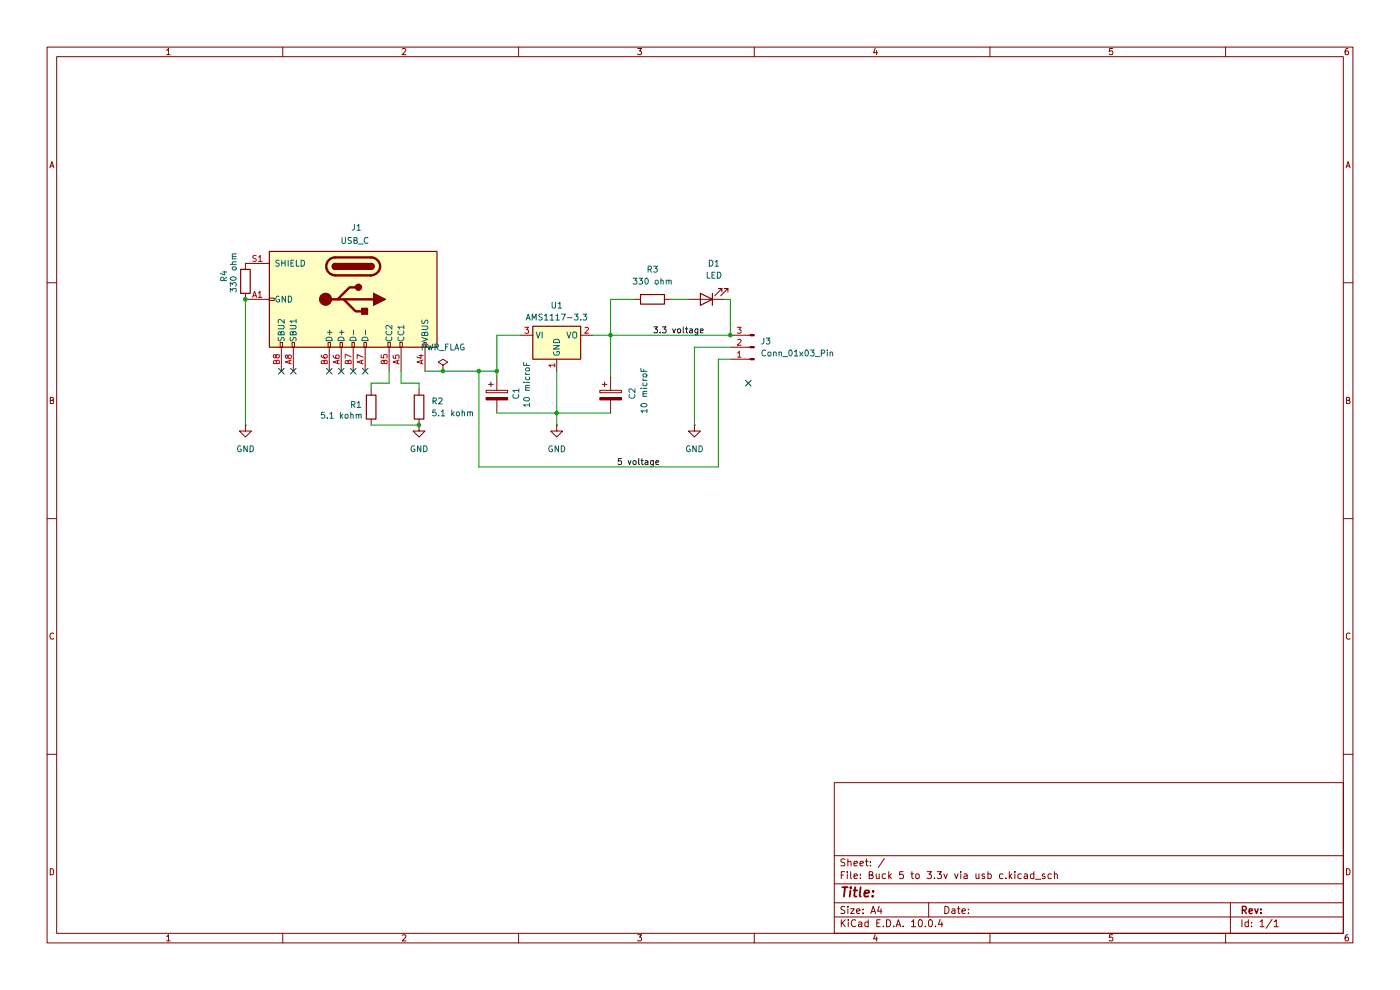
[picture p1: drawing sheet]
(kicad_sch
 (version 20260306)
 (generator "eeschema")
 (generator_version "10.0")
 (paper "A4")
 (lib_symbols
  (symbol "Connector:Conn_01x03_Pin"
   (pin_names
    (offset 1.016) (hide yes)) (exclude_from_sim no) (in_bom yes) (on_board yes)
   (in_pos_files yes)
   (duplicate_pin_numbers_are_jumpers no)
   (property "Reference" "J" (at 0 5.08 0) (show_name no) (do_not_autoplace no) (effects (font (size 1.27 1.27))))
   (property "Value" "Conn_01x03_Pin" (at 0 -5.08 0) (show_name no) (do_not_autoplace no) (effects (font (size 1.27 1.27))))
   (property "Footprint" "" (at 0 0 0) (show_name no) (do_not_autoplace no) (hide yes) (effects (font (size 1.27 1.27))))
   (property "Datasheet" "" (at 0 0 0) (show_name no) (do_not_autoplace no) (hide yes) (effects (font (size 1.27 1.27))))
   (property "Description" "Generic connector, single row, 01x03, script generated" (at 0 0 0) (show_name no) (do_not_autoplace no) (hide yes) (effects (font (size 1.27 1.27))))
   (property "ki_locked" "" (at 0 0 0) (show_name no) (do_not_autoplace no) (effects (font (size 1.27 1.27))))
   (symbol "Conn_01x03_Pin_1_1"
    (rectangle (start 0.8636 2.667) (end 0 2.413) (stroke (width 0.1524) (type default)) (fill (type outline)))
    (rectangle (start 0.8636 0.127) (end 0 -0.127) (stroke (width 0.1524) (type default)) (fill (type outline)))
    (rectangle (start 0.8636 -2.413) (end 0 -2.667) (stroke (width 0.1524) (type default)) (fill (type outline)))
    (polyline (pts (xy 1.27 2.54) (xy 0.8636 2.54)) (stroke (width 0.1524) (type default)) (fill (type none)))
    (polyline (pts (xy 1.27 0) (xy 0.8636 0)) (stroke (width 0.1524) (type default)) (fill (type none)))
    (polyline (pts (xy 1.27 -2.54) (xy 0.8636 -2.54)) (stroke (width 0.1524) (type default)) (fill (type none)))
    (pin passive line (at 5.08 2.54 180) (length 3.81) (name "Pin_1" (effects (font (size 1.27 1.27)))) (number "1" (effects (font (size 1.27 1.27)))))
    (pin passive line (at 5.08 0 180) (length 3.81) (name "Pin_2" (effects (font (size 1.27 1.27)))) (number "2" (effects (font (size 1.27 1.27)))))
    (pin passive line (at 5.08 -2.54 180) (length 3.81) (name "Pin_3" (effects (font (size 1.27 1.27)))) (number "3" (effects (font (size 1.27 1.27))))))
   (embedded_fonts no))
  (symbol "Connector:USB_C_Receptacle_USB2.0_16P"
   (pin_names
    (offset 1.016)) (exclude_from_sim no) (in_bom yes) (on_board yes)
   (in_pos_files yes)
   (duplicate_pin_numbers_are_jumpers no)
   (property "Reference" "J" (at 0 22.225 0) (show_name no) (do_not_autoplace no) (effects (font (size 1.27 1.27))))
   (property "Value" "USB_C_Receptacle_USB2.0_16P" (at 0 19.685 0) (show_name no) (do_not_autoplace no) (effects (font (size 1.27 1.27))))
   (property "Footprint" "" (at 3.81 0 0) (show_name no) (do_not_autoplace no) (hide yes) (effects (font (size 1.27 1.27))))
   (property "Datasheet" "https://www.usb.org/sites/default/files/documents/usb_type-c.zip" (at 3.81 0 0) (show_name no) (do_not_autoplace no) (hide yes) (effects (font (size 1.27 1.27))))
   (property "Description" "USB 2.0-only 16P Type-C Receptacle connector" (at 0 0 0) (show_name no) (do_not_autoplace no) (hide yes) (effects (font (size 1.27 1.27))))
   (symbol "USB_C_Receptacle_USB2.0_16P_0_0"
    (rectangle (start -0.254 -17.78) (end 0.254 -16.764) (stroke (width 0) (type default)) (fill (type none)))
    (rectangle (start 10.16 15.494) (end 9.144 14.986) (stroke (width 0) (type default)) (fill (type none)))
    (rectangle (start 10.16 10.414) (end 9.144 9.906) (stroke (width 0) (type default)) (fill (type none)))
    (rectangle (start 10.16 7.874) (end 9.144 7.366) (stroke (width 0) (type default)) (fill (type none)))
    (rectangle (start 10.16 2.794) (end 9.144 2.286) (stroke (width 0) (type default)) (fill (type none)))
    (rectangle (start 10.16 0.254) (end 9.144 -0.254) (stroke (width 0) (type default)) (fill (type none)))
    (rectangle (start 10.16 -2.286) (end 9.144 -2.794) (stroke (width 0) (type default)) (fill (type none)))
    (rectangle (start 10.16 -4.826) (end 9.144 -5.334) (stroke (width 0) (type default)) (fill (type none)))
    (rectangle (start 10.16 -12.446) (end 9.144 -12.954) (stroke (width 0) (type default)) (fill (type none)))
    (rectangle (start 10.16 -14.986) (end 9.144 -15.494) (stroke (width 0) (type default)) (fill (type none))))
   (symbol "USB_C_Receptacle_USB2.0_16P_0_1"
    (rectangle (start -10.16 17.78) (end 10.16 -17.78) (stroke (width 0.254) (type default)) (fill (type background)))
    (polyline (pts (xy -8.89 -3.81) (xy -8.89 3.81)) (stroke (width 0.508) (type default)) (fill (type none)))
    (rectangle (start -7.62 -3.81) (end -6.35 3.81) (stroke (width 0.254) (type default)) (fill (type outline)))
    (arc (start -7.62 3.81) (mid -6.985 4.4423) (end -6.35 3.81) (stroke (width 0.254) (type default)) (fill (type none)))
    (arc (start -7.62 3.81) (mid -6.985 4.4423) (end -6.35 3.81) (stroke (width 0.254) (type default)) (fill (type outline)))
    (arc (start -8.89 3.81) (mid -6.985 5.7067) (end -5.08 3.81) (stroke (width 0.508) (type default)) (fill (type none)))
    (arc (start -5.08 -3.81) (mid -6.985 -5.7067) (end -8.89 -3.81) (stroke (width 0.508) (type default)) (fill (type none)))
    (arc (start -6.35 -3.81) (mid -6.985 -4.4423) (end -7.62 -3.81) (stroke (width 0.254) (type default)) (fill (type none)))
    (arc (start -6.35 -3.81) (mid -6.985 -4.4423) (end -7.62 -3.81) (stroke (width 0.254) (type default)) (fill (type outline)))
    (polyline (pts (xy -5.08 3.81) (xy -5.08 -3.81)) (stroke (width 0.508) (type default)) (fill (type none)))
    (circle (center -2.54 1.143) (radius 0.635) (stroke (width 0.254) (type default)) (fill (type outline)))
    (polyline (pts (xy -1.27 4.318) (xy 0 6.858) (xy 1.27 4.318) (xy -1.27 4.318)) (stroke (width 0.254) (type default)) (fill (type outline)))
    (polyline (pts (xy 0 -2.032) (xy 2.54 0.508) (xy 2.54 1.778)) (stroke (width 0.508) (type default)) (fill (type none)))
    (polyline (pts (xy 0 -3.302) (xy -2.54 -0.762) (xy -2.54 0.508)) (stroke (width 0.508) (type default)) (fill (type none)))
    (polyline (pts (xy 0 -5.842) (xy 0 4.318)) (stroke (width 0.508) (type default)) (fill (type none)))
    (circle (center 0 -5.842) (radius 1.27) (stroke (width 0) (type default)) (fill (type outline)))
    (rectangle (start 1.905 1.778) (end 3.175 3.048) (stroke (width 0.254) (type default)) (fill (type outline))))
   (symbol "USB_C_Receptacle_USB2.0_16P_1_1"
    (pin passive line (at 0 -22.86 90) (length 5.08) (name "GND" (effects (font (size 1.27 1.27)))) (number "A1" (effects (font (size 1.27 1.27)))))
    (pin passive line (at 15.24 15.24 180) (length 5.08) (name "VBUS" (effects (font (size 1.27 1.27)))) (number "A4" (effects (font (size 1.27 1.27)))))
    (pin bidirectional line (at 15.24 10.16 180) (length 5.08) (name "CC1" (effects (font (size 1.27 1.27)))) (number "A5" (effects (font (size 1.27 1.27)))))
    (pin bidirectional line (at 15.24 -2.54 180) (length 5.08) (name "D+" (effects (font (size 1.27 1.27)))) (number "A6" (effects (font (size 1.27 1.27)))))
    (pin bidirectional line (at 15.24 2.54 180) (length 5.08) (name "D-" (effects (font (size 1.27 1.27)))) (number "A7" (effects (font (size 1.27 1.27)))))
    (pin bidirectional line (at 15.24 -12.7 180) (length 5.08) (name "SBU1" (effects (font (size 1.27 1.27)))) (number "A8" (effects (font (size 1.27 1.27)))))
    (pin passive line (at 15.24 15.24 180) (length 5.08) (hide yes) (name "VBUS" (effects (font (size 1.27 1.27)))) (number "A9" (effects (font (size 1.27 1.27)))))
    (pin passive line (at 0 -22.86 90) (length 5.08) (hide yes) (name "GND" (effects (font (size 1.27 1.27)))) (number "A12" (effects (font (size 1.27 1.27)))))
    (pin passive line (at 0 -22.86 90) (length 5.08) (hide yes) (name "GND" (effects (font (size 1.27 1.27)))) (number "B1" (effects (font (size 1.27 1.27)))))
    (pin passive line (at 15.24 15.24 180) (length 5.08) (hide yes) (name "VBUS" (effects (font (size 1.27 1.27)))) (number "B4" (effects (font (size 1.27 1.27)))))
    (pin bidirectional line (at 15.24 7.62 180) (length 5.08) (name "CC2" (effects (font (size 1.27 1.27)))) (number "B5" (effects (font (size 1.27 1.27)))))
    (pin bidirectional line (at 15.24 -5.08 180) (length 5.08) (name "D+" (effects (font (size 1.27 1.27)))) (number "B6" (effects (font (size 1.27 1.27)))))
    (pin bidirectional line (at 15.24 0 180) (length 5.08) (name "D-" (effects (font (size 1.27 1.27)))) (number "B7" (effects (font (size 1.27 1.27)))))
    (pin bidirectional line (at 15.24 -15.24 180) (length 5.08) (name "SBU2" (effects (font (size 1.27 1.27)))) (number "B8" (effects (font (size 1.27 1.27)))))
    (pin passive line (at 15.24 15.24 180) (length 5.08) (hide yes) (name "VBUS" (effects (font (size 1.27 1.27)))) (number "B9" (effects (font (size 1.27 1.27)))))
    (pin passive line (at 0 -22.86 90) (length 5.08) (hide yes) (name "GND" (effects (font (size 1.27 1.27)))) (number "B12" (effects (font (size 1.27 1.27)))))
    (pin passive line (at -7.62 -22.86 90) (length 5.08) (name "SHIELD" (effects (font (size 1.27 1.27)))) (number "S1" (effects (font (size 1.27 1.27))))))
   (embedded_fonts no))
  (symbol "Device:C_Polarized"
   (pin_numbers (hide yes))
   (pin_names
    (offset 0.254)) (exclude_from_sim no) (in_bom yes) (on_board yes)
   (in_pos_files yes)
   (duplicate_pin_numbers_are_jumpers no)
   (property "Reference" "C" (at 0.635 2.54 0) (show_name no) (do_not_autoplace no) (effects (font (size 1.27 1.27)) (justify left)))
   (property "Value" "C_Polarized" (at 0.635 -2.54 0) (show_name no) (do_not_autoplace no) (effects (font (size 1.27 1.27)) (justify left)))
   (property "Footprint" "" (at 0.9652 -3.81 0) (show_name no) (do_not_autoplace no) (hide yes) (effects (font (size 1.27 1.27))))
   (property "Datasheet" "" (at 0 0 0) (show_name no) (do_not_autoplace no) (hide yes) (effects (font (size 1.27 1.27))))
   (property "Description" "Polarized capacitor" (at 0 0 0) (show_name no) (do_not_autoplace no) (hide yes) (effects (font (size 1.27 1.27))))
   (symbol "C_Polarized_0_1"
    (rectangle (start -2.286 0.508) (end 2.286 1.016) (stroke (width 0) (type default)) (fill (type none)))
    (polyline (pts (xy -1.778 2.286) (xy -0.762 2.286)) (stroke (width 0) (type default)) (fill (type none)))
    (polyline (pts (xy -1.27 2.794) (xy -1.27 1.778)) (stroke (width 0) (type default)) (fill (type none)))
    (rectangle (start 2.286 -0.508) (end -2.286 -1.016) (stroke (width 0) (type default)) (fill (type outline))))
   (symbol "C_Polarized_1_1"
    (pin passive line (at 0 3.81 270) (length 2.794) (name "" (effects (font (size 1.27 1.27)))) (number "1" (effects (font (size 1.27 1.27)))))
    (pin passive line (at 0 -3.81 90) (length 2.794) (name "" (effects (font (size 1.27 1.27)))) (number "2" (effects (font (size 1.27 1.27))))))
   (embedded_fonts no))
  (symbol "Device:LED"
   (pin_numbers (hide yes))
   (pin_names
    (offset 1.016) (hide yes)) (exclude_from_sim no) (in_bom yes) (on_board yes)
   (in_pos_files yes)
   (duplicate_pin_numbers_are_jumpers no)
   (property "Reference" "D" (at 0 2.54 0) (show_name no) (do_not_autoplace no) (effects (font (size 1.27 1.27))))
   (property "Value" "LED" (at 0 -2.54 0) (show_name no) (do_not_autoplace no) (effects (font (size 1.27 1.27))))
   (property "Footprint" "" (at 0 0 0) (show_name no) (do_not_autoplace no) (hide yes) (effects (font (size 1.27 1.27))))
   (property "Datasheet" "" (at 0 0 0) (show_name no) (do_not_autoplace no) (hide yes) (effects (font (size 1.27 1.27))))
   (property "Description" "Light emitting diode" (at 0 0 0) (show_name no) (do_not_autoplace no) (hide yes) (effects (font (size 1.27 1.27))))
   (property "Sim.Pins" "1=K 2=A" (at 0 0 0) (show_name no) (do_not_autoplace no) (hide yes) (effects (font (size 1.27 1.27))))
   (symbol "LED_0_1"
    (polyline (pts (xy -3.048 -0.762) (xy -4.572 -2.286) (xy -3.81 -2.286) (xy -4.572 -2.286) (xy -4.572 -1.524)) (stroke (width 0) (type default)) (fill (type none)))
    (polyline (pts (xy -1.778 -0.762) (xy -3.302 -2.286) (xy -2.54 -2.286) (xy -3.302 -2.286) (xy -3.302 -1.524)) (stroke (width 0) (type default)) (fill (type none)))
    (polyline (pts (xy -1.27 0) (xy 1.27 0)) (stroke (width 0) (type default)) (fill (type none)))
    (polyline (pts (xy -1.27 -1.27) (xy -1.27 1.27)) (stroke (width 0.254) (type default)) (fill (type none)))
    (polyline (pts (xy 1.27 -1.27) (xy 1.27 1.27) (xy -1.27 0) (xy 1.27 -1.27)) (stroke (width 0.254) (type default)) (fill (type none))))
   (symbol "LED_1_1"
    (pin passive line (at -3.81 0 0) (length 2.54) (name "K" (effects (font (size 1.27 1.27)))) (number "1" (effects (font (size 1.27 1.27)))))
    (pin passive line (at 3.81 0 180) (length 2.54) (name "A" (effects (font (size 1.27 1.27)))) (number "2" (effects (font (size 1.27 1.27))))))
   (embedded_fonts no))
  (symbol "Device:R"
   (pin_numbers (hide yes))
   (pin_names
    (offset 0)) (exclude_from_sim no) (in_bom yes) (on_board yes)
   (in_pos_files yes)
   (duplicate_pin_numbers_are_jumpers no)
   (property "Reference" "R" (at 2.032 0 90) (show_name no) (do_not_autoplace no) (effects (font (size 1.27 1.27))))
   (property "Value" "R" (at 0 0 90) (show_name no) (do_not_autoplace no) (effects (font (size 1.27 1.27))))
   (property "Footprint" "" (at -1.778 0 90) (show_name no) (do_not_autoplace no) (hide yes) (effects (font (size 1.27 1.27))))
   (property "Datasheet" "" (at 0 0 0) (show_name no) (do_not_autoplace no) (hide yes) (effects (font (size 1.27 1.27))))
   (property "Description" "Resistor" (at 0 0 0) (show_name no) (do_not_autoplace no) (hide yes) (effects (font (size 1.27 1.27))))
   (symbol "R_0_1"
    (rectangle (start -1.016 -2.54) (end 1.016 2.54) (stroke (width 0.254) (type default)) (fill (type none))))
   (symbol "R_1_1"
    (pin passive line (at 0 3.81 270) (length 1.27) (name "" (effects (font (size 1.27 1.27)))) (number "1" (effects (font (size 1.27 1.27)))))
    (pin passive line (at 0 -3.81 90) (length 1.27) (name "" (effects (font (size 1.27 1.27)))) (number "2" (effects (font (size 1.27 1.27))))))
   (embedded_fonts no))
  (symbol "Regulator_Linear:AMS1117-3.3" (exclude_from_sim no) (in_bom yes) (on_board yes)
   (in_pos_files yes)
   (duplicate_pin_numbers_are_jumpers no)
   (property "Reference" "U" (at -3.81 3.175 0) (show_name no) (do_not_autoplace no) (effects (font (size 1.27 1.27))))
   (property "Value" "AMS1117-3.3" (at 0 3.175 0) (show_name no) (do_not_autoplace no) (effects (font (size 1.27 1.27)) (justify left)))
   (property "Footprint" "Package_TO_SOT_SMD:SOT-223-3_TabPin2" (at 0 5.08 0) (show_name no) (do_not_autoplace no) (hide yes) (effects (font (size 1.27 1.27))))
   (property "Datasheet" "http://www.advanced-monolithic.com/pdf/ds1117.pdf" (at 2.54 -6.35 0) (show_name no) (do_not_autoplace no) (hide yes) (effects (font (size 1.27 1.27))))
   (property "Description" "1A Low Dropout regulator, positive, 3.3V fixed output, SOT-223" (at 0 0 0) (show_name no) (do_not_autoplace no) (hide yes) (effects (font (size 1.27 1.27))))
   (symbol "AMS1117-3.3_0_1"
    (rectangle (start -5.08 -5.08) (end 5.08 1.905) (stroke (width 0.254) (type default)) (fill (type background))))
   (symbol "AMS1117-3.3_1_1"
    (pin power_in line (at 0 -7.62 90) (length 2.54) (name "GND" (effects (font (size 1.27 1.27)))) (number "1" (effects (font (size 1.27 1.27)))))
    (pin power_out line (at 7.62 0 180) (length 2.54) (name "VO" (effects (font (size 1.27 1.27)))) (number "2" (effects (font (size 1.27 1.27)))))
    (pin power_in line (at -7.62 0 0) (length 2.54) (name "VI" (effects (font (size 1.27 1.27)))) (number "3" (effects (font (size 1.27 1.27))))))
   (embedded_fonts no))
  (symbol "power:GND"
   (power global)
   (pin_numbers (hide yes))
   (pin_names
    (offset 0) (hide yes)) (exclude_from_sim no) (in_bom yes) (on_board yes)
   (in_pos_files yes)
   (duplicate_pin_numbers_are_jumpers no)
   (property "Reference" "#PWR" (at 0 -6.35 0) (show_name no) (do_not_autoplace no) (hide yes) (effects (font (size 1.27 1.27))))
   (property "Value" "GND" (at 0 -3.81 0) (show_name no) (do_not_autoplace no) (effects (font (size 1.27 1.27))))
   (property "Footprint" "" (at 0 0 0) (show_name no) (do_not_autoplace no) (hide yes) (effects (font (size 1.27 1.27))))
   (property "Datasheet" "" (at 0 0 0) (show_name no) (do_not_autoplace no) (hide yes) (effects (font (size 1.27 1.27))))
   (property "Description" "Power symbol creates a global label with name \"GND\" , ground" (at 0 0 0) (show_name no) (do_not_autoplace no) (hide yes) (effects (font (size 1.27 1.27))))
   (symbol "GND_0_1"
    (polyline (pts (xy 0 0) (xy 0 -1.27) (xy 1.27 -1.27) (xy 0 -2.54) (xy -1.27 -1.27) (xy 0 -1.27)) (stroke (width 0) (type default)) (fill (type none))))
   (symbol "GND_1_1"
    (pin power_in line (at 0 0 270) (length 0) (name "" (effects (font (size 1.27 1.27)))) (number "1" (effects (font (size 1.27 1.27))))))
   (embedded_fonts no))
  (symbol "power:PWR_FLAG"
   (power global)
   (pin_numbers (hide yes))
   (pin_names
    (offset 0) (hide yes)) (exclude_from_sim no) (in_bom yes) (on_board yes)
   (in_pos_files yes)
   (duplicate_pin_numbers_are_jumpers no)
   (property "Reference" "#FLG" (at 0 1.905 0) (show_name no) (do_not_autoplace no) (hide yes) (effects (font (size 1.27 1.27))))
   (property "Value" "PWR_FLAG" (at 0 3.81 0) (show_name no) (do_not_autoplace no) (effects (font (size 1.27 1.27))))
   (property "Footprint" "" (at 0 0 0) (show_name no) (do_not_autoplace no) (hide yes) (effects (font (size 1.27 1.27))))
   (property "Datasheet" "" (at 0 0 0) (show_name no) (do_not_autoplace no) (hide yes) (effects (font (size 1.27 1.27))))
   (property "Description" "Special symbol for telling ERC where power comes from" (at 0 0 0) (show_name no) (do_not_autoplace no) (hide yes) (effects (font (size 1.27 1.27))))
   (symbol "PWR_FLAG_0_0"
    (pin power_out line (at 0 0 90) (length 0) (name "" (effects (font (size 1.27 1.27)))) (number "1" (effects (font (size 1.27 1.27))))))
   (symbol "PWR_FLAG_0_1"
    (polyline (pts (xy 0 0) (xy 0 1.27) (xy -1.016 1.905) (xy 0 2.54) (xy 1.016 1.905) (xy 0 1.27)) (stroke (width 0) (type default)) (fill (type none))))
   (embedded_fonts no)))
 (junction
  (at 154.94 71.12)
  (diameter 0)
  (color 0 0 0 0))
 (junction
  (at 52.07 63.5)
  (diameter 0)
  (color 0 0 0 0))
 (junction
  (at 129.54 71.12)
  (diameter 0)
  (color 0 0 0 0))
 (junction
  (at 101.6 78.74)
  (diameter 0)
  (color 0 0 0 0))
 (junction
  (at 118.11 87.63)
  (diameter 0)
  (color 0 0 0 0))
 (junction
  (at 93.98 78.74)
  (diameter 0)
  (color 0 0 0 0))
 (junction
  (at 88.9 90.17)
  (diameter 0)
  (color 0 0 0 0))
 (junction
  (at 105.41 78.74)
  (diameter 0)
  (color 0 0 0 0))
 (no_connect
  (at 74.93 78.74))
 (no_connect
  (at 72.39 78.74))
 (no_connect
  (at 59.69 78.74))
 (no_connect
  (at 69.85 78.74))
 (no_connect
  (at 77.47 78.74))
 (no_connect
  (at 62.23 78.74))
 (no_connect
  (at 158.75 81.28))
 (wire
  (pts (xy 101.6 78.74) (xy 105.41 78.74))
  (stroke (width 0) (type default)))
 (wire
  (pts (xy 85.09 81.28) (xy 85.09 78.74))
  (stroke (width 0) (type default)))
 (wire
  (pts (xy 88.9 81.28) (xy 88.9 82.55))
  (stroke (width 0) (type default)))
 (wire
  (pts (xy 90.17 78.74) (xy 93.98 78.74))
  (stroke (width 0) (type default)))
 (wire
  (pts (xy 152.4 76.2) (xy 154.94 76.2))
  (stroke (width 0) (type default)))
 (wire
  (pts (xy 78.74 90.17) (xy 88.9 90.17))
  (stroke (width 0) (type default)))
 (wire
  (pts (xy 147.32 73.66) (xy 154.94 73.66))
  (stroke (width 0) (type default)))
 (wire
  (pts (xy 152.4 76.2) (xy 152.4 99.06))
  (stroke (width 0) (type default)))
 (wire
  (pts (xy 88.9 81.28) (xy 85.09 81.28))
  (stroke (width 0) (type default)))
 (wire
  (pts (xy 154.94 63.5) (xy 153.67 63.5))
  (stroke (width 0) (type default)))
 (wire
  (pts (xy 129.54 71.12) (xy 154.94 71.12))
  (stroke (width 0) (type default)))
 (wire
  (pts (xy 154.94 63.5) (xy 154.94 71.12))
  (stroke (width 0) (type default)))
 (wire
  (pts (xy 101.6 78.74) (xy 101.6 99.06))
  (stroke (width 0) (type default)))
 (wire
  (pts (xy 93.98 78.74) (xy 101.6 78.74))
  (stroke (width 0) (type default)))
 (wire
  (pts (xy 118.11 87.63) (xy 118.11 90.17))
  (stroke (width 0) (type default)))
 (wire
  (pts (xy 142.24 63.5) (xy 146.05 63.5))
  (stroke (width 0) (type default)))
 (wire
  (pts (xy 105.41 71.12) (xy 105.41 78.74))
  (stroke (width 0) (type default)))
 (wire
  (pts (xy 118.11 78.74) (xy 118.11 87.63))
  (stroke (width 0) (type default)))
 (wire
  (pts (xy 105.41 71.12) (xy 110.49 71.12))
  (stroke (width 0) (type default)))
 (wire
  (pts (xy 118.11 87.63) (xy 129.54 87.63))
  (stroke (width 0) (type default)))
 (wire
  (pts (xy 78.74 81.28) (xy 78.74 82.55))
  (stroke (width 0) (type default)))
 (wire
  (pts (xy 129.54 63.5) (xy 129.54 71.12))
  (stroke (width 0) (type default)))
 (wire
  (pts (xy 105.41 78.74) (xy 105.41 80.01))
  (stroke (width 0) (type default)))
 (wire
  (pts (xy 147.32 73.66) (xy 147.32 90.17))
  (stroke (width 0) (type default)))
 (wire
  (pts (xy 105.41 87.63) (xy 118.11 87.63))
  (stroke (width 0) (type default)))
 (wire
  (pts (xy 78.74 81.28) (xy 82.55 81.28))
  (stroke (width 0) (type default)))
 (wire
  (pts (xy 52.07 63.5) (xy 52.07 90.17))
  (stroke (width 0) (type default)))
 (wire
  (pts (xy 129.54 63.5) (xy 134.62 63.5))
  (stroke (width 0) (type default)))
 (wire
  (pts (xy 129.54 71.12) (xy 125.73 71.12))
  (stroke (width 0) (type default)))
 (wire
  (pts (xy 82.55 81.28) (xy 82.55 78.74))
  (stroke (width 0) (type default)))
 (wire
  (pts (xy 129.54 71.12) (xy 129.54 80.01))
  (stroke (width 0) (type default)))
 (wire
  (pts (xy 101.6 99.06) (xy 152.4 99.06))
  (stroke (width 0) (type default)))
 (label "5 voltage"
  (at 130.81 99.06 0)
  (effects (font (size 1.27 1.27)) (justify left bottom)))
 (label "3.3 voltage"
  (at 138.43 71.12 0)
  (effects (font (size 1.27 1.27)) (justify left bottom)))
 (symbol
  (lib_id "power:GND")
  (at 88.9 90.17 0)
  (unit 1)
  (body_style 1)
  (exclude_from_sim no)
  (in_bom yes)
  (on_board yes)
  (in_pos_files yes)
  (dnp no)
  (fields_autoplaced yes)
  (property "Reference" "#PWR02" (at 88.9 96.52 0) (hide yes) (show_name no) (do_not_autoplace no) (effects (font (size 1.27 1.27))))
  (property "Value" "GND" (at 88.9 95.25 0) (show_name no) (do_not_autoplace no) (effects (font (size 1.27 1.27))))
  (property "Footprint" "" (at 88.9 90.17 0) (hide yes) (show_name no) (do_not_autoplace no) (effects (font (size 1.27 1.27))))
  (property "Datasheet" "" (at 88.9 90.17 0) (hide yes) (show_name no) (do_not_autoplace no) (effects (font (size 1.27 1.27))))
  (property "Description" "Power symbol creates a global label with name \"GND\" , ground" (at 88.9 90.17 0) (hide yes) (show_name no) (do_not_autoplace no) (effects (font (size 1.27 1.27))))
  (pin "1"))
 (symbol
  (lib_id "power:GND")
  (at 118.11 90.17 0)
  (unit 1)
  (body_style 1)
  (exclude_from_sim no)
  (in_bom yes)
  (on_board yes)
  (in_pos_files yes)
  (dnp no)
  (fields_autoplaced yes)
  (property "Reference" "#PWR04" (at 118.11 96.52 0) (hide yes) (show_name no) (do_not_autoplace no) (effects (font (size 1.27 1.27))))
  (property "Value" "GND" (at 118.11 95.25 0) (show_name no) (do_not_autoplace no) (effects (font (size 1.27 1.27))))
  (property "Footprint" "" (at 118.11 90.17 0) (hide yes) (show_name no) (do_not_autoplace no) (effects (font (size 1.27 1.27))))
  (property "Datasheet" "" (at 118.11 90.17 0) (hide yes) (show_name no) (do_not_autoplace no) (effects (font (size 1.27 1.27))))
  (property "Description" "Power symbol creates a global label with name \"GND\" , ground" (at 118.11 90.17 0) (hide yes) (show_name no) (do_not_autoplace no) (effects (font (size 1.27 1.27))))
  (pin "1"))
 (symbol
  (lib_id "power:GND")
  (at 52.07 90.17 0)
  (unit 1)
  (body_style 1)
  (exclude_from_sim no)
  (in_bom yes)
  (on_board yes)
  (in_pos_files yes)
  (dnp no)
  (fields_autoplaced yes)
  (property "Reference" "#PWR03" (at 52.07 96.52 0) (hide yes) (show_name no) (do_not_autoplace no) (effects (font (size 1.27 1.27))))
  (property "Value" "GND" (at 52.07 95.25 0) (show_name no) (do_not_autoplace no) (effects (font (size 1.27 1.27))))
  (property "Footprint" "" (at 52.07 90.17 0) (hide yes) (show_name no) (do_not_autoplace no) (effects (font (size 1.27 1.27))))
  (property "Datasheet" "" (at 52.07 90.17 0) (hide yes) (show_name no) (do_not_autoplace no) (effects (font (size 1.27 1.27))))
  (property "Description" "Power symbol creates a global label with name \"GND\" , ground" (at 52.07 90.17 0) (hide yes) (show_name no) (do_not_autoplace no) (effects (font (size 1.27 1.27))))
  (pin "1"))
 (symbol
  (lib_id "Device:R")
  (at 52.07 59.69 0)
  (unit 1)
  (body_style 1)
  (exclude_from_sim no)
  (in_bom yes)
  (on_board yes)
  (in_pos_files yes)
  (dnp no)
  (property "Reference" "R4" (at 47.498 59.944 90) (show_name no) (do_not_autoplace no) (effects (font (size 1.27 1.27)) (justify left)))
  (property "Value" "330 ohm" (at 49.53 62.23 90) (show_name no) (do_not_autoplace no) (effects (font (size 1.27 1.27)) (justify left)))
  (property "Footprint" "Resistor_SMD:R_0805_2012Metric" (at 50.292 59.69 90) (hide yes) (show_name no) (do_not_autoplace no) (effects (font (size 1.27 1.27))))
  (property "Datasheet" "" (at 52.07 59.69 0) (hide yes) (show_name no) (do_not_autoplace no) (effects (font (size 1.27 1.27))))
  (property "Description" "Resistor" (at 52.07 59.69 0) (hide yes) (show_name no) (do_not_autoplace no) (effects (font (size 1.27 1.27))))
  (pin "1")
  (pin "2"))
 (symbol
  (lib_id "Device:C_Polarized")
  (at 105.41 83.82 0)
  (unit 1)
  (body_style 1)
  (exclude_from_sim no)
  (in_bom yes)
  (on_board yes)
  (in_pos_files yes)
  (dnp no)
  (property "Reference" "C1" (at 109.474 84.836 90) (show_name no) (do_not_autoplace no) (effects (font (size 1.27 1.27)) (justify left)))
  (property "Value" "10 microF" (at 111.76 86.614 90) (show_name no) (do_not_autoplace no) (effects (font (size 1.27 1.27)) (justify left)))
  (property "Footprint" "Capacitor_SMD:C_1206_3216Metric" (at 106.3752 87.63 0) (hide yes) (show_name no) (do_not_autoplace no) (effects (font (size 1.27 1.27))))
  (property "Datasheet" "" (at 105.41 83.82 0) (hide yes) (show_name no) (do_not_autoplace no) (effects (font (size 1.27 1.27))))
  (property "Description" "Polarized capacitor" (at 105.41 83.82 0) (hide yes) (show_name no) (do_not_autoplace no) (effects (font (size 1.27 1.27))))
  (pin "2")
  (pin "1"))
 (symbol
  (lib_id "Connector:Conn_01x03_Pin")
  (at 160.02 73.66 180)
  (unit 1)
  (body_style 1)
  (exclude_from_sim no)
  (in_bom yes)
  (on_board yes)
  (in_pos_files yes)
  (dnp no)
  (fields_autoplaced yes)
  (property "Reference" "J3" (at 161.29 72.3899 0) (show_name no) (do_not_autoplace no) (effects (font (size 1.27 1.27)) (justify right)))
  (property "Value" "Conn_01x03_Pin" (at 161.29 74.9299 0) (show_name no) (do_not_autoplace no) (effects (font (size 1.27 1.27)) (justify right)))
  (property "Footprint" "Connector_PinHeader_2.54mm:PinHeader_1x03_P2.54mm_Vertical" (at 160.02 73.66 0) (hide yes) (show_name no) (do_not_autoplace no) (effects (font (size 1.27 1.27))))
  (property "Datasheet" "" (at 160.02 73.66 0) (hide yes) (show_name no) (do_not_autoplace no) (effects (font (size 1.27 1.27))))
  (property "Description" "Generic connector, single row, 01x03, script generated" (at 160.02 73.66 0) (hide yes) (show_name no) (do_not_autoplace no) (effects (font (size 1.27 1.27))))
  (pin "1")
  (pin "2")
  (pin "3"))
 (symbol
  (lib_id "power:PWR_FLAG")
  (at 93.98 78.74 0)
  (unit 1)
  (body_style 1)
  (exclude_from_sim no)
  (in_bom yes)
  (on_board yes)
  (in_pos_files yes)
  (dnp no)
  (fields_autoplaced yes)
  (property "Reference" "#FLG01" (at 93.98 76.835 0) (hide yes) (show_name no) (do_not_autoplace no) (effects (font (size 1.27 1.27))))
  (property "Value" "PWR_FLAG" (at 93.98 73.66 0) (show_name no) (do_not_autoplace no) (effects (font (size 1.27 1.27))))
  (property "Footprint" "" (at 93.98 78.74 0) (hide yes) (show_name no) (do_not_autoplace no) (effects (font (size 1.27 1.27))))
  (property "Datasheet" "" (at 93.98 78.74 0) (hide yes) (show_name no) (do_not_autoplace no) (effects (font (size 1.27 1.27))))
  (property "Description" "Special symbol for telling ERC where power comes from" (at 93.98 78.74 0) (hide yes) (show_name no) (do_not_autoplace no) (effects (font (size 1.27 1.27))))
  (pin "1"))
 (symbol
  (lib_id "power:GND")
  (at 147.32 90.17 0)
  (unit 1)
  (body_style 1)
  (exclude_from_sim no)
  (in_bom yes)
  (on_board yes)
  (in_pos_files yes)
  (dnp no)
  (fields_autoplaced yes)
  (property "Reference" "#PWR05" (at 147.32 96.52 0) (hide yes) (show_name no) (do_not_autoplace no) (effects (font (size 1.27 1.27))))
  (property "Value" "GND" (at 147.32 95.25 0) (show_name no) (do_not_autoplace no) (effects (font (size 1.27 1.27))))
  (property "Footprint" "" (at 147.32 90.17 0) (hide yes) (show_name no) (do_not_autoplace no) (effects (font (size 1.27 1.27))))
  (property "Datasheet" "" (at 147.32 90.17 0) (hide yes) (show_name no) (do_not_autoplace no) (effects (font (size 1.27 1.27))))
  (property "Description" "Power symbol creates a global label with name \"GND\" , ground" (at 147.32 90.17 0) (hide yes) (show_name no) (do_not_autoplace no) (effects (font (size 1.27 1.27))))
  (pin "1"))
 (symbol
  (lib_id "Device:R")
  (at 78.74 86.36 0)
  (unit 1)
  (body_style 1)
  (exclude_from_sim no)
  (in_bom yes)
  (on_board yes)
  (in_pos_files yes)
  (dnp no)
  (property "Reference" "R1" (at 74.168 85.852 0) (show_name no) (do_not_autoplace no) (effects (font (size 1.27 1.27)) (justify left)))
  (property "Value" "5.1 kohm" (at 67.818 88.138 0) (show_name no) (do_not_autoplace no) (effects (font (size 1.27 1.27)) (justify left)))
  (property "Footprint" "Resistor_SMD:R_0805_2012Metric" (at 76.962 86.36 90) (hide yes) (show_name no) (do_not_autoplace no) (effects (font (size 1.27 1.27))))
  (property "Datasheet" "" (at 78.74 86.36 0) (hide yes) (show_name no) (do_not_autoplace no) (effects (font (size 1.27 1.27))))
  (property "Description" "Resistor" (at 78.74 86.36 0) (hide yes) (show_name no) (do_not_autoplace no) (effects (font (size 1.27 1.27))))
  (pin "2")
  (pin "1"))
 (symbol
  (lib_id "Device:LED")
  (at 149.86 63.5 180)
  (unit 1)
  (body_style 1)
  (exclude_from_sim no)
  (in_bom yes)
  (on_board yes)
  (in_pos_files yes)
  (dnp no)
  (fields_autoplaced yes)
  (property "Reference" "D1" (at 151.4475 55.88 0) (show_name no) (do_not_autoplace no) (effects (font (size 1.27 1.27))))
  (property "Value" "LED" (at 151.4475 58.42 0) (show_name no) (do_not_autoplace no) (effects (font (size 1.27 1.27))))
  (property "Footprint" "LED_SMD:LED_0805_2012Metric" (at 149.86 63.5 0) (hide yes) (show_name no) (do_not_autoplace no) (effects (font (size 1.27 1.27))))
  (property "Datasheet" "" (at 149.86 63.5 0) (hide yes) (show_name no) (do_not_autoplace no) (effects (font (size 1.27 1.27))))
  (property "Description" "Light emitting diode" (at 149.86 63.5 0) (hide yes) (show_name no) (do_not_autoplace no) (effects (font (size 1.27 1.27))))
  (property "Sim.Pins" "1=K 2=A" (at 149.86 63.5 0) (hide yes) (show_name no) (do_not_autoplace no) (effects (font (size 1.27 1.27))))
  (pin "2")
  (pin "1"))
 (symbol
  (lib_id "Connector:USB_C_Receptacle_USB2.0_16P")
  (at 74.93 63.5 270)
  (unit 1)
  (body_style 1)
  (exclude_from_sim no)
  (in_bom yes)
  (on_board yes)
  (in_pos_files yes)
  (dnp no)
  (property "Reference" "J1" (at 74.422 48.26 90) (show_name no) (do_not_autoplace no) (effects (font (size 1.27 1.27)) (justify left)))
  (property "Value" "USB_C" (at 72.136 51.054 90) (show_name no) (do_not_autoplace no) (effects (font (size 1.27 1.27)) (justify left)))
  (property "Footprint" "Connector_USB:USB_C_Receptacle_HRO_TYPE-C-31-M-12" (at 74.93 67.31 0) (hide yes) (show_name no) (do_not_autoplace no) (effects (font (size 1.27 1.27))))
  (property "Datasheet" "https://www.usb.org/sites/default/files/documents/usb_type-c.zip" (at 74.93 67.31 0) (hide yes) (show_name no) (do_not_autoplace no) (effects (font (size 1.27 1.27))))
  (property "Description" "USB 2.0-only 16P Type-C Receptacle connector" (at 74.93 63.5 0) (hide yes) (show_name no) (do_not_autoplace no) (effects (font (size 1.27 1.27))))
  (pin "A12")
  (pin "A9")
  (pin "B1")
  (pin "S1")
  (pin "A1")
  (pin "B12")
  (pin "A4")
  (pin "B4")
  (pin "B9")
  (pin "A5")
  (pin "B5")
  (pin "A7")
  (pin "A8")
  (pin "B6")
  (pin "B8")
  (pin "A6")
  (pin "B7"))
 (symbol
  (lib_id "Regulator_Linear:AMS1117-3.3")
  (at 118.11 71.12 0)
  (unit 1)
  (body_style 1)
  (exclude_from_sim no)
  (in_bom yes)
  (on_board yes)
  (in_pos_files yes)
  (dnp no)
  (fields_autoplaced yes)
  (property "Reference" "U1" (at 118.11 64.77 0) (show_name no) (do_not_autoplace no) (effects (font (size 1.27 1.27))))
  (property "Value" "AMS1117-3.3" (at 118.11 67.31 0) (show_name no) (do_not_autoplace no) (effects (font (size 1.27 1.27))))
  (property "Footprint" "Package_TO_SOT_SMD:SOT-223-3_TabPin2" (at 118.11 66.04 0) (hide yes) (show_name no) (do_not_autoplace no) (effects (font (size 1.27 1.27))))
  (property "Datasheet" "http://www.advanced-monolithic.com/pdf/ds1117.pdf" (at 120.65 77.47 0) (hide yes) (show_name no) (do_not_autoplace no) (effects (font (size 1.27 1.27))))
  (property "Description" "1A Low Dropout regulator, positive, 3.3V fixed output, SOT-223" (at 118.11 71.12 0) (hide yes) (show_name no) (do_not_autoplace no) (effects (font (size 1.27 1.27))))
  (pin "3")
  (pin "2")
  (pin "1"))
 (symbol
  (lib_id "Device:C_Polarized")
  (at 129.54 83.82 0)
  (unit 1)
  (body_style 1)
  (exclude_from_sim no)
  (in_bom yes)
  (on_board yes)
  (in_pos_files yes)
  (dnp no)
  (property "Reference" "C2" (at 134.112 84.836 90) (show_name no) (do_not_autoplace no) (effects (font (size 1.27 1.27)) (justify left)))
  (property "Value" "10 microF" (at 136.652 87.884 90) (show_name no) (do_not_autoplace no) (effects (font (size 1.27 1.27)) (justify left)))
  (property "Footprint" "Capacitor_SMD:C_1206_3216Metric" (at 130.5052 87.63 0) (hide yes) (show_name no) (do_not_autoplace no) (effects (font (size 1.27 1.27))))
  (property "Datasheet" "" (at 129.54 83.82 0) (hide yes) (show_name no) (do_not_autoplace no) (effects (font (size 1.27 1.27))))
  (property "Description" "Polarized capacitor" (at 129.54 83.82 0) (hide yes) (show_name no) (do_not_autoplace no) (effects (font (size 1.27 1.27))))
  (pin "2")
  (pin "1"))
 (symbol
  (lib_id "Device:R")
  (at 88.9 86.36 0)
  (unit 1)
  (body_style 1)
  (exclude_from_sim no)
  (in_bom yes)
  (on_board yes)
  (in_pos_files yes)
  (dnp no)
  (fields_autoplaced yes)
  (property "Reference" "R2" (at 91.44 85.0899 0) (show_name no) (do_not_autoplace no) (effects (font (size 1.27 1.27)) (justify left)))
  (property "Value" "5.1 kohm" (at 91.44 87.6299 0) (show_name no) (do_not_autoplace no) (effects (font (size 1.27 1.27)) (justify left)))
  (property "Footprint" "Resistor_SMD:R_0805_2012Metric" (at 87.122 86.36 90) (hide yes) (show_name no) (do_not_autoplace no) (effects (font (size 1.27 1.27))))
  (property "Datasheet" "" (at 88.9 86.36 0) (hide yes) (show_name no) (do_not_autoplace no) (effects (font (size 1.27 1.27))))
  (property "Description" "Resistor" (at 88.9 86.36 0) (hide yes) (show_name no) (do_not_autoplace no) (effects (font (size 1.27 1.27))))
  (pin "2")
  (pin "1"))
 (symbol
  (lib_id "Device:R")
  (at 138.43 63.5 90)
  (unit 1)
  (body_style 1)
  (exclude_from_sim no)
  (in_bom yes)
  (on_board yes)
  (in_pos_files yes)
  (dnp no)
  (fields_autoplaced yes)
  (property "Reference" "R3" (at 138.43 57.15 90) (show_name no) (do_not_autoplace no) (effects (font (size 1.27 1.27))))
  (property "Value" "330 ohm" (at 138.43 59.69 90) (show_name no) (do_not_autoplace no) (effects (font (size 1.27 1.27))))
  (property "Footprint" "Resistor_SMD:R_0805_2012Metric" (at 138.43 65.278 90) (hide yes) (show_name no) (do_not_autoplace no) (effects (font (size 1.27 1.27))))
  (property "Datasheet" "" (at 138.43 63.5 0) (hide yes) (show_name no) (do_not_autoplace no) (effects (font (size 1.27 1.27))))
  (property "Description" "Resistor" (at 138.43 63.5 0) (hide yes) (show_name no) (do_not_autoplace no) (effects (font (size 1.27 1.27))))
  (pin "1")
  (pin "2"))
 (sheet_instances
  (path ""
   (page "1")))
 (embedded_fonts no))
